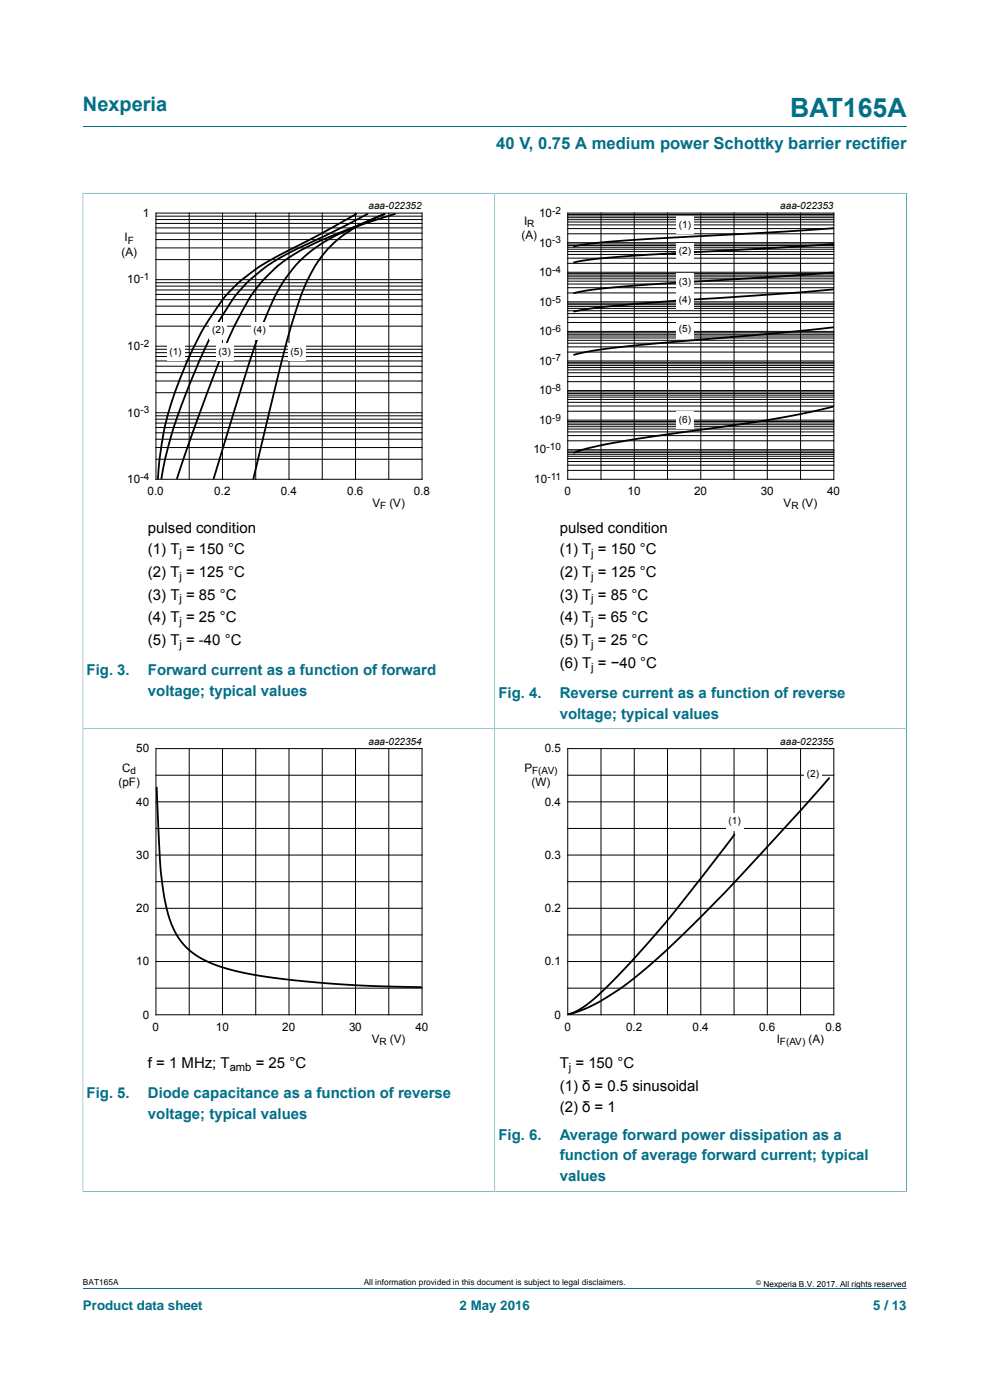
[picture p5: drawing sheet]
<svg xmlns="http://www.w3.org/2000/svg" width="210mm" height="297mm" viewBox="0 0 210 297" stroke-linecap="round" stroke-linejoin="round" font-family="sans-serif">
<path d="M17.6 26.8h174.7M17.6 40.9v113.7h87.3v-113.6h-87.4M17.6 273.3h174.7" fill="none" stroke="#007088" stroke-width=".21"/>
<path d="M102.2 42.4h-81.8v66.3h81.8" fill="none" stroke="#fefefe" stroke-width=".21"/>
<g fill="none" stroke="#000" stroke-width=".21">
<path d="M33.1 45.2h56.4v56.5h-56.4zM33.1 60h56.4M33.1 59.3h56.4M33.1 55.1h56.4M33.1 52.6h56.4M33.1 50.8h56.4M33.1 49.5h56.4M33.1 48.3h56.4M33.1 47.4h56.4M33.1 46.6h56.4M33.1 45.9h56.4M40.1 45.2v56.5"/>
<path d="M47.2 45.2v56.5M54.2 45.2v56.5M61.3 45.2v56.5M68.4 45.2v56.5M75.4 45.2v56.5M82.5 45.2v56.5M33.1 79.1h56.4M33.1 77.7h56.4M33.1 76.6h56.4M33.1 75.6h56.4M33.1 74.8h56.4M33.1 74.1h56.4"/>
<path d="M33.1 73.4h56.4M33.1 69.2h56.4M33.1 66.7h56.4M33.1 64.9h56.4M33.1 63.6h56.4M33.1 62.5h56.4M33.1 61.5h56.4M33.1 60.7h56.4M33.1 97.4h56.4M33.1 94.9h56.4M33.1 93.2h56.4M33.1 91.8h56.4"/>
<path d="M33.1 90.7h56.4M33.1 89.7h56.4M33.1 88.9h56.4M33.1 88.2h56.4M33.1 87.6h56.4M33.1 83.3h56.4M33.1 80.8h56.4"/>
</g>
<path d="M75.6 45.4l-8.2 4.6-8 4.1a34.7 34.7 0 0 0-15.6 14.5l-1.5 2.7-2.6 5.3a66.6 66.6 0 0 0-6.2 24.9M78 45.4l-8.2 4.2-8.5 4.1a32.7 32.7 0 0 0-14.7 14.1l-1.9 3.5-2.7 5.8-2.7 6.9-2.3 6.3a76 76 0 0 0-2.8 11.2M81.5 45.4a32.1 32.1 0 0 0-10.5 6l-2.1 2.2a36.4 36.4 0 0 0-6.5 13.5l-2.8 10-5.8 24.4M81.6 45.4l-13.8 5.7-5 2.6a31.2 31.2 0 0 0-12.4 14.1l-1.7 3.5-3.1 7.6-4.5 12.2-3.6 10.4M83.8 45.4a60.6 60.6 0 0 0-15.4 6.2 27.6 27.6 0 0 0-11.3 13.9l-2.1 5.1-2 6-7.7 24.9" fill="none" stroke="#000" stroke-width=".38"/>
<g fill="#fefefe">
<path d="M35.3 72.9h3.9v3.7h-3.9z"/>
<path d="M44.4 68.3h3.8v3.7h-3.8z"/>
<path d="M45.8 72.9h3.8v3.7h-3.8z"/>
<path d="M53.2 68.3h3.8v3.7h-3.8z"/>
<path d="M61.1 72.9h3.8v3.7h-3.8z"/>
</g>
<path d="M192.3 40.9v113.7h-87.4v-113.6h87.5" fill="none" stroke="#007088" stroke-width=".21"/>
<path d="M189.6 42.4h-81.9v66.3h81.9" fill="none" stroke="#fefefe" stroke-width=".21"/>
<g fill="none" stroke="#000" stroke-width=".21">
<path d="M120.4 45.2h56.5v56.5h-56.5zM120.4 59.6h56.5M120.4 59.1h56.5M120.4 58.7h56.5M120.4 58.4h56.5M120.4 58h56.5M120.4 57.8h56.5M120.4 55.9h56.5M120.4 54.8h56.5M120.4 54h56.5M120.4 53.4h56.5M120.4 52.9h56.5"/>
<path d="M120.4 52.5h56.5M120.4 52.1h56.5M120.4 51.8h56.5M120.4 51.5h56.5M120.4 49.6h56.5M120.4 48.5h56.5M120.4 47.7h56.5M120.4 47.1h56.5M120.4 46.6h56.5M120.4 46.2h56.5M120.4 45.8h56.5M120.4 45.5h56.5"/>
<path d="M127.5 45.2v56.5M134.5 45.2v56.5M141.6 45.2v56.5M148.7 45.2v56.5M155.7 45.2v56.5M162.8 45.2v56.5M169.8 45.2v56.5M120.4 79.9h56.5M120.4 79.1h56.5M120.4 78.5h56.5M120.4 78h56.5M120.4 77.6h56.5"/>
<path d="M120.4 77.2h56.5M120.4 76.9h56.5M120.4 76.6h56.5M120.4 74.7h56.5M120.4 73.6h56.5M120.4 72.8h56.5M120.4 72.2h56.5M120.4 71.7h56.5M120.4 71.3h56.5M120.4 70.9h56.5M120.4 70.6h56.5M120.4 70.3h56.5"/>
<path d="M120.4 68.4h56.5M120.4 67.3h56.5M120.4 66.5h56.5M120.4 65.9h56.5M120.4 65.4h56.5M120.4 65h56.5M120.4 64.6h56.5M120.4 64.3h56.5M120.4 64h56.5M120.4 62.1h56.5M120.4 61h56.5M120.4 60.3h56.5"/>
<path d="M120.4 87.2h56.5M120.4 89.1h56.5M120.4 86.1h56.5M120.4 85.4h56.5M120.4 84.7h56.5M120.4 84.2h56.5M120.4 83.8h56.5M120.4 83.5h56.5M120.4 83.1h56.5M120.4 82.9h56.5M120.4 99.8h56.5M120.4 98.7h56.5"/>
<path d="M120.4 97.9h56.5M120.4 97.3h56.5M120.4 96.8h56.5M120.4 96.4h56.5M120.4 96h56.5M120.4 95.7h56.5M120.4 95.4h56.5M120.4 93.5h56.5M120.4 92.4h56.5M120.4 91.6h56.5M120.4 91h56.5M120.4 90.5h56.5"/>
<path d="M120.4 90.1h56.5M120.4 89.7h56.5M120.4 89.4h56.5M120.4 81h56.5"/>
</g>
<path d="M176.7 48.4l-44.1 2.6-6.6 .6-4.2 .7M176.7 51.8l-43.2 2.5-7 .6-4.7 .8M176.7 57.8l-43.2 2.9-7 .7-4.7 .8M176.7 61.4l-8 .7-34.3 2.4-7.9 .8-4.7 .8M176.7 69.4l-11.7 1.3-32 2.8-6.5 .8-4.7 1M176.7 86.3l-6.5 1.5-7.6 1.3-26.3 3.8-7.5 1.3a40.9 40.9 0 0 0-7 1.8" fill="none" stroke="#000" stroke-width=".38"/>
<g fill="#fefefe">
<path d="M143.4 46h3.8v3.6h-3.8z"/>
<path d="M143.4 51.6h3.8v3.6h-3.8z"/>
<path d="M143.4 58h3.8v3.6h-3.8z"/>
<path d="M143.4 61.9h3.8v3.6h-3.8z"/>
<path d="M143.4 68.1h3.8v3.7h-3.8z"/>
<path d="M143.4 87.3h3.8v3.6h-3.8z"/>
</g>
<path d="M104.9 154.6v98.1M17.5 252.7h174.9M17.6 252.8v-98.2h174.7v98.2" fill="none" stroke="#007088" stroke-width=".21"/>
<path d="M102.2 156h-81.8v66.3h81.8M189.6 156h-81.9v66.3h81.9" fill="none" stroke="#fefefe" stroke-width=".21"/>
<g fill="none" stroke="#000" stroke-width=".21">
<path d="M33.1 158.8h56.4v56.5h-56.4zM40.1 158.8v56.5M47.2 158.8v56.5M54.2 158.8v56.5M61.3 158.8v56.5M68.4 158.8v56.5M75.4 158.8v56.5M82.5 158.8v56.5M120.4 158.8h56.5v56.5h-56.5zM127.5 158.8v56.5M134.5 158.8v56.5M141.6 158.8v56.5"/>
<path d="M148.7 158.8v56.5M155.7 158.8v56.5M162.8 158.8v56.5M169.8 158.8v56.5M33.1 164.5h56.4M33.1 175.8h56.4M33.1 170.1h56.4M120.4 164.5h56.5M120.4 175.8h56.5M120.4 170.1h56.5M33.1 187h56.4M33.1 198.3h56.4"/>
<path d="M33.1 181.4h56.4M33.1 192.7h56.4M120.4 187h56.5M120.4 198.3h56.5M120.4 181.4h56.5M120.4 192.7h56.5M33.1 209.6h56.4M33.1 204h56.4M120.4 209.6h56.5M120.4 204h56.5"/>
</g>
<path d="M33.2 167.1l.1 1.3a193.6 193.6 0 0 0 1.3 20.6 22.4 22.4 0 0 0 3.7 10.6 18.9 18.9 0 0 0 10.6 6.1l6.8 1.4 9.8 1.2 11.2 .8 12.7 .3M175.9 165.1l-6.8 7.6-15.2 16.5-11.3 11.3-4.1 3.7-3.8 3.2a38.7 38.7 0 0 1-13.7 7.7h-.4l2.2-.9 3.2-2.3 3.6-3.4 4.1-4.3a340.4 340.4 0 0 0 22.1-27.2" fill="none" stroke="#000" stroke-width=".38"/>
<g fill="#fefefe">
<path d="M154 172.5h3.8v3.7h-3.8z"/>
<path d="M170.6 162.5h3.8v3.7h-3.8z"/>
</g>
<text font-size="5.6" fill="#007088" x="167.6" y="24.8">BAT165A</text>
<text font-size="4.2" fill="#007088" x="17.6" y="23.6">Nexperia</text>
<text font-size="3.5" fill="#007088" x="105.3" y="31.7">40 V, 0.75 A medium power Schottky barrier rectifier</text>
<g font-size="3.2">
<text x="31.4" y="113.1">pulsed condition</text>
<text x="118.7" y="113.1">pulsed condition</text>
<text x="31.4" y="117.5">(1) T = 150 °C</text>
<text x="118.7" y="117.5">(1) T = 150 °C</text>
<text x="31.4" y="122.3">(2) T = 125 °C</text>
<text x="118.7" y="122.3">(2) T = 125 °C</text>
<text x="31.4" y="127.2">(3) T = 85 °C</text>
<text x="118.7" y="127.2">(3) T = 85 °C</text>
<text x="31.4" y="132">(4) T = 25 °C</text>
<text x="31.4" y="136.9">(5) T = -40 °C</text>
<text x="118.7" y="136.9">(5) T = 25 °C</text>
<text x="118.7" y="132">(4) T = 65 °C</text>
<text x="118.7" y="141.8">(6) T = −40 °C</text>
<text x="31.4" y="226.7">f = 1 MHz; T</text>
<text x="54.2" y="226.7">= 25 °C</text>
<text x="118.7" y="226.7">T = 150 °C</text>
<text x="118.7" y="231.5">(1) δ = 0.5 sinusoidal</text>
<text x="118.7" y="235.9">(2) δ = 1</text>
</g>
<g font-size="3.2" fill="#007088">
<text x="18.4" y="143.2">Fig. 3.</text>
<text x="31.4" y="143.2">Forward current as a function of forward</text>
<text x="31.4" y="147.6">voltage; typical values</text>
<text x="105.7" y="148">Fig. 4.</text>
<text x="118.7" y="148">Reverse current as a function of reverse</text>
<text x="118.7" y="152.4">voltage; typical values</text>
<text x="18.4" y="232.9">Fig. 5.</text>
<text x="31.4" y="232.9">Diode capacitance as a function of reverse</text>
<text x="31.4" y="237.3">voltage; typical values</text>
<text x="105.7" y="241.7">Fig. 6.</text>
<text x="118.7" y="241.7">Average forward power dissipation as a</text>
<text x="118.7" y="246.2">function of average forward current; typical</text>
<text x="118.7" y="250.6">values</text>
</g>
<g font-size="2.8" fill="#007088">
<text x="17.6" y="277.9">Product data sheet</text>
<text x="97.5" y="277.9">2 May 2016</text>
<text x="185.2" y="277.9">5 / 13</text>
</g>
<g font-size="2.5">
<text x="30.3" y="46">1</text>
<text x="111.2" y="47.7">I</text>
<text x="114.3" y="46">10</text>
<text x="26.4" y="51.2">I</text>
<text x="110.7" y="50.6">(A)</text>
<text x="114.3" y="52.3">10</text>
<text x="25.8" y="54.2">(A)</text>
<text x="114.3" y="58.6">10</text>
<text x="27" y="60.1">10</text>
<text x="114.3" y="64.9">10</text>
<text x="114.3" y="71.2">10</text>
<text x="27" y="74.3">10</text>
<text x="114.3" y="77.4">10</text>
<text x="114.3" y="83.7">10</text>
<text x="27" y="88.4">10</text>
<text x="114.3" y="89.9">10</text>
<text x="113.2" y="96.2">10</text>
<text x="27" y="102.5">10</text>
<text x="31.3" y="105">0.0</text>
<text x="45.5" y="105">0.2</text>
<text x="59.6" y="105">0.4</text>
<text x="73.7" y="105">0.6</text>
<text x="79" y="107.6">V</text>
<text x="82.6" y="107.6">(V)</text>
<text x="87.8" y="105">0.8</text>
<text x="113.3" y="102.5">10</text>
<text x="119.7" y="105">0</text>
<text x="133.1" y="105">10</text>
<text x="147.2" y="105">20</text>
<text x="161.4" y="105">30</text>
<text x="166.2" y="107.6">V</text>
<text x="170.1" y="107.6">(V)</text>
<text x="175.5" y="105">40</text>
<text x="28.9" y="159.6">50</text>
<text x="115.5" y="159.6">0.5</text>
<text x="25.1" y="166.7">(pF)</text>
<text x="25.9" y="163.7">C</text>
<text x="111.2" y="163.7">P</text>
<text x="112.7" y="166.7">(W)</text>
<text x="28.9" y="170.9">40</text>
<text x="115.5" y="170.9">0.4</text>
<text x="28.9" y="182.2">30</text>
<text x="115.5" y="182.2">0.3</text>
<text x="28.9" y="193.5">20</text>
<text x="115.5" y="193.5">0.2</text>
<text x="28.9" y="204.8">10</text>
<text x="115.5" y="204.8">0.1</text>
<text x="30.3" y="216.1">0</text>
<text x="32.4" y="218.6">0</text>
<text x="45.8" y="218.6">10</text>
<text x="59.9" y="218.6">20</text>
<text x="74" y="218.6">30</text>
<text x="78.9" y="221.2">V</text>
<text x="82.7" y="221.2">(V)</text>
<text x="88.1" y="218.6">40</text>
<text x="117.6" y="216.1">0</text>
<text x="119.7" y="218.6">0</text>
<text x="132.8" y="218.6">0.2</text>
<text x="146.9" y="218.6">0.4</text>
<text x="161" y="218.6">0.6</text>
<text x="164.8" y="221.2">I</text>
<text x="171.5" y="221.2">(A)</text>
<text x="175.1" y="218.6">0.8</text>
</g>
<g font-size="2.4">
<text x="38.1" y="118.1">j</text>
<text x="125.4" y="118.1">j</text>
<text x="38.1" y="122.9">j</text>
<text x="125.4" y="122.9">j</text>
<text x="38.1" y="127.8">j</text>
<text x="125.4" y="127.8">j</text>
<text x="38.1" y="132.7">j</text>
<text x="38.1" y="137.5">j</text>
<text x="125.4" y="137.5">j</text>
<text x="125.4" y="132.7">j</text>
<text x="125.4" y="142.4">j</text>
<text x="48.7" y="227.3">amb</text>
<text x="120.7" y="227.3">j</text>
</g>
<g font-size="2.1">
<text x="78.2" y="44.4">aaa-022352</text>
<text x="117.1" y="45.3">-2</text>
<text x="165.5" y="44.4">aaa-022353</text>
<text x="27.1" y="51.7">F</text>
<text x="111.9" y="48.2">R</text>
<text x="117.1" y="51.5">-3</text>
<text x="144" y="48.4">(1)</text>
<text x="144" y="53.9">(2)</text>
<text x="29.8" y="59.4">-1</text>
<text x="117.1" y="57.8">-4</text>
<text x="117.1" y="64.2">-5</text>
<text x="144" y="60.4">(3)</text>
<text x="144" y="64.2">(4)</text>
<text x="45" y="70.7">(2)</text>
<text x="53.8" y="70.7">(4)</text>
<text x="117.1" y="70.4">-6</text>
<text x="144" y="70.5">(5)</text>
<text x="29.8" y="73.5">-2</text>
<text x="35.9" y="75.2">(1)</text>
<text x="46.4" y="75.2">(3)</text>
<text x="61.7" y="75.2">(5)</text>
<text x="117.1" y="76.6">-7</text>
<text x="117.1" y="82.9">-8</text>
<text x="29.8" y="87.6">-3</text>
<text x="117.1" y="89.2">-9</text>
<text x="144" y="89.7">(6)</text>
<text x="115.9" y="95.5">-10</text>
<text x="29.8" y="101.7">-4</text>
<text x="116.1" y="101.7">-11</text>
<text x="80.6" y="108.1">F</text>
<text x="167.9" y="108.1">R</text>
<text x="78.2" y="158">aaa-022354</text>
<text x="165.5" y="158">aaa-022355</text>
<text x="27.7" y="164.2">d</text>
<text x="112.9" y="164.2">F(AV)</text>
<text x="171.2" y="164.9">(2)</text>
<text x="154.5" y="174.9">(1)</text>
<text x="80.5" y="221.7">R</text>
<text x="165.4" y="221.7">F(AV)</text>
</g>
<g font-size="1.8">
<text x="17.6" y="272.7">BAT165A</text>
<text x="77.2" y="272.7">All information provided in this document is subject to legal disclaimers.</text>
<text x="161.9" y="273">Nexperia B.V. 2017. All rights reserved</text>
</g>
<text font-size="1.4" x="160.4" y="272.6">©</text>
</svg>
